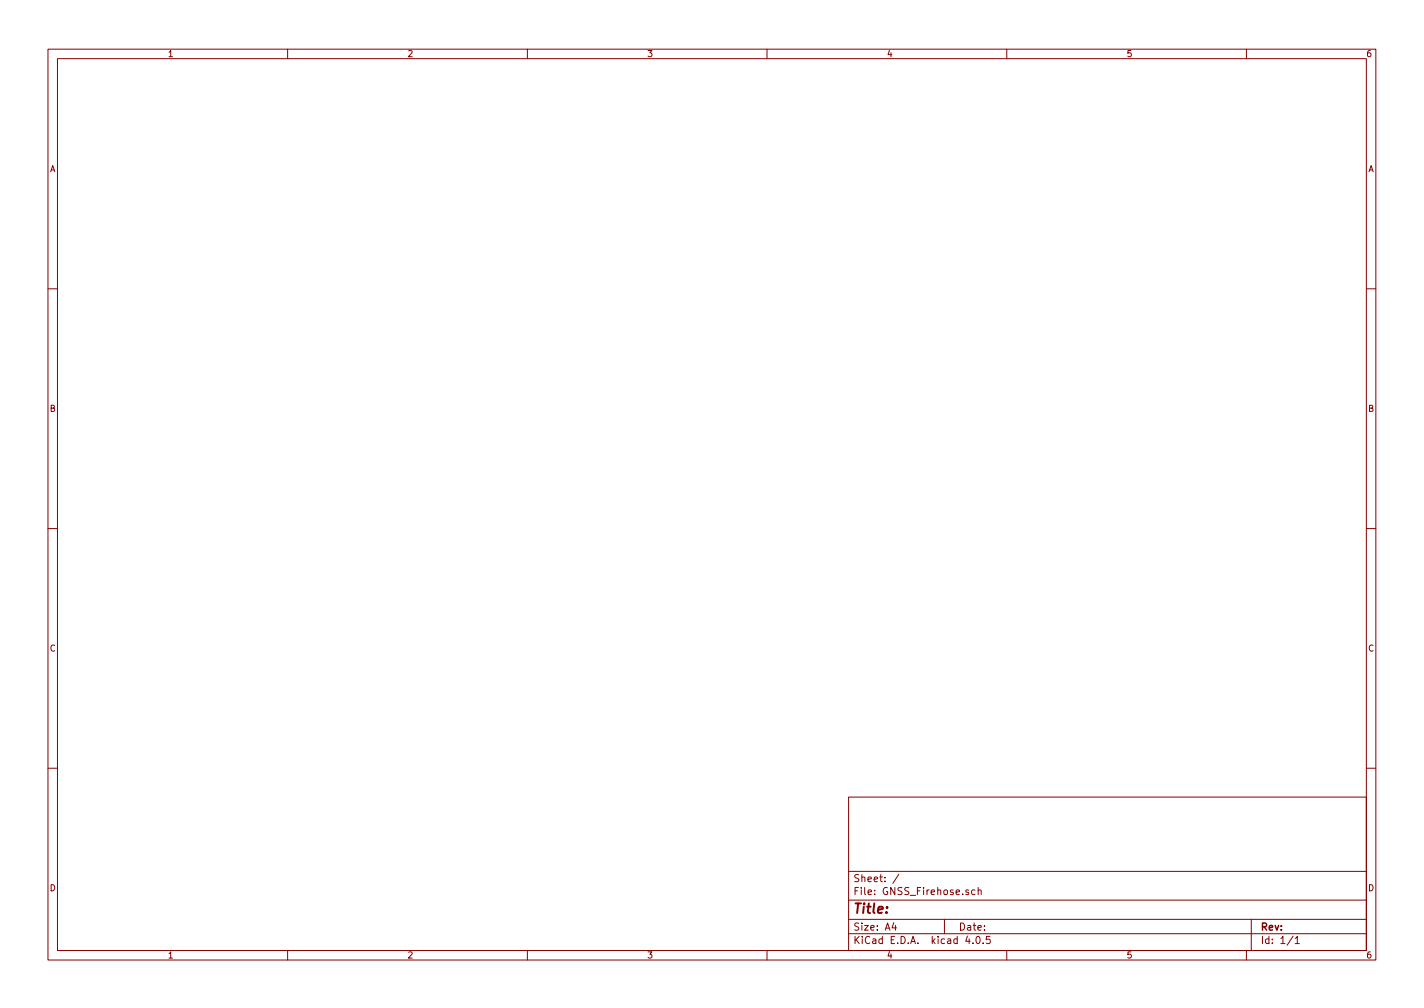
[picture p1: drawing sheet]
<svg xmlns="http://www.w3.org/2000/svg" width="297mm" height="210mm" viewBox="0 0 297 210" stroke-linecap="round" stroke-linejoin="round" font-family="sans-serif">
<g fill="none" stroke="#840000" stroke-width=".21">
<path d="M10 10.3h277v189.9h-277zM12 12.2h273v186.1h-273zM60 10.3v1.9M110 10.3v1.9M160 10.3v1.9M210 10.3v1.9M260 10.3v1.9M10 60.2h2M285 60.2h2M10 110.3h2M285 110.3h2M10 160.2h2"/>
<path d="M177 166.3h108v32h-108zM285 160.2h2M60 198.3v1.9M110 198.3v1.9M160 198.3v1.9M177 194.8h108M177 191.8h108M177 187.8h108M177 181.8h108M186.4 192.5l-.3 1h.9M186.8 193v1M187.5 182.3l-1.3 2"/>
<path d="M197 191.8v3M201.8 195.2l-.4 1.1h1M202.9 196.7v.1M203.4 185.7l-.5-.1-.2 .3v.6l.2 .1 .5-.1M203.8 195.4l.1-.1a.8 .8 0 0 1 .6 .8 .8 .8 0 0 1-.6 .7 .97 .97 0 0 1-.1-1.4zM204 185.7l.2-.1 .4 .1 .1 .9M204 185.1v1.5M205.1 196.7v.1M206.5 195.3h-.7l-.1 .7h.7l.2 .2-.1 .5-.2 .1-.6-.1M210 198.3v1.9M260 198.3v1.9M261 191.8v6.5"/>
<path d="M269.7 195.2l-1.2 2M270.2 195.8l.4-.5v1.5M270.2 196.8h.8"/>
</g>
<text font-size="2.8" fill="#840000" x="178" y="190.5">Title:</text>
<g font-size="2.1" fill="#840000">
<text x="178" y="184">Sheet: /</text>
<text x="178" y="186.7">File: GNSS_Firehose.sch</text>
<text x="178" y="196.9">KiCad E.D.A. kicad 4.0.5</text>
<text x="178" y="194.1">Size: A4</text>
<text x="200" y="194.1">Date:</text>
<text x="263" y="194.1">Rev:</text>
<text x="263" y="196.9">Id: 1/1</text>
</g>
<g font-size="1.8" fill="#840000">
<text x="35" y="11.9">1</text>
<text x="85" y="11.9">2</text>
<text x="135" y="11.9">3</text>
<text x="185" y="11.9">4</text>
<text x="235" y="11.9">5</text>
<text x="285" y="11.9">6</text>
<text x="10.4" y="35.9">A</text>
<text x="285.4" y="35.9">A</text>
<text x="10.4" y="85.9">B</text>
<text x="285.4" y="85.9">B</text>
<text x="10.4" y="135.9">C</text>
<text x="285.4" y="135.9">C</text>
<text x="10.4" y="185.9">D</text>
<text x="285.4" y="185.9">D</text>
<text x="35" y="199.9">1</text>
<text x="85" y="199.9">2</text>
<text x="135" y="199.9">3</text>
<text x="185" y="199.9">4</text>
<text x="235" y="199.9">5</text>
<text x="285" y="199.9">6</text>
</g>
</svg>
